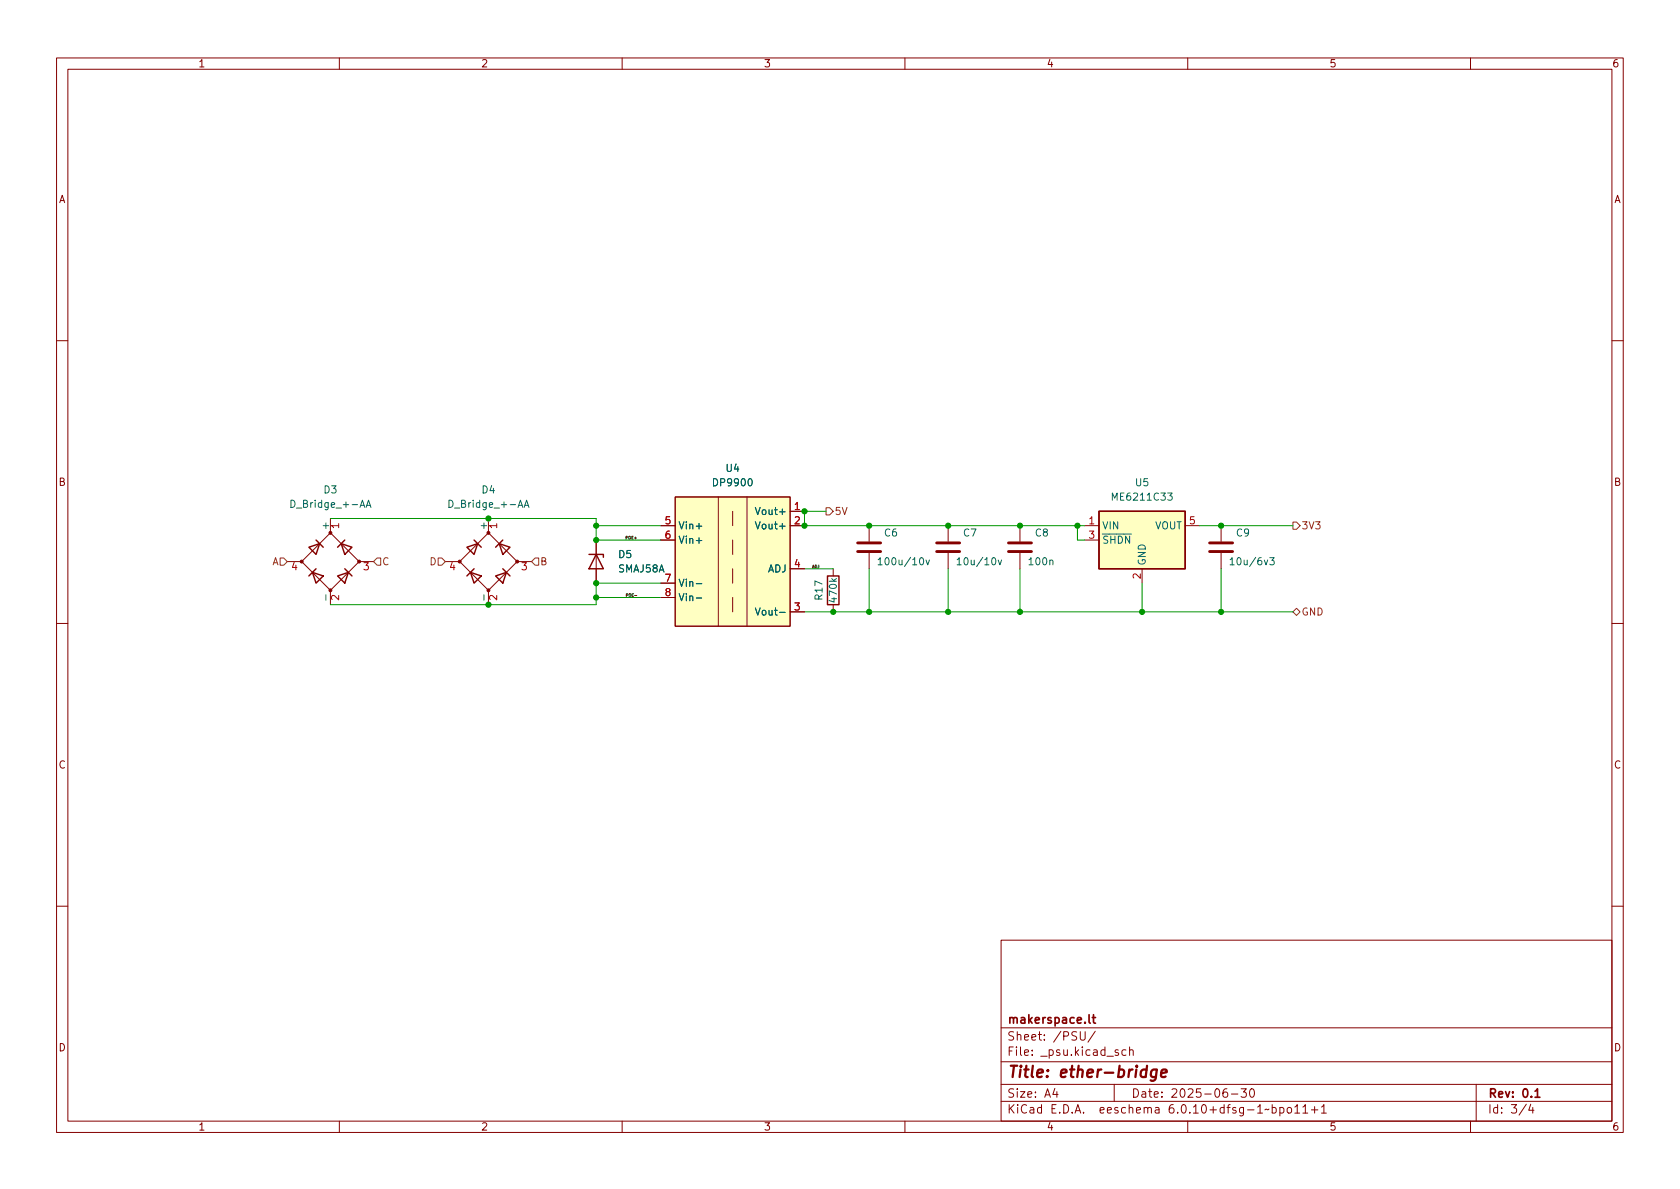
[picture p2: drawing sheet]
<svg xmlns="http://www.w3.org/2000/svg" width="297mm" height="210mm" viewBox="0 0 297 210" stroke-linecap="round" stroke-linejoin="round" font-family="sans-serif">
<g fill="none" stroke="#840000" stroke-width=".18">
<path d="M10 10.2h277v190.1h-277zM12 12.2h273v186.1h-273zM60 10.2v2M110 10.2v2M160 10.2v2M210 10.2v2M260 10.2v2M10 60.2h2M285 60.2h2M50.8 99.3h2.5M53.3 99.3l5.1-5.1 5.1 5.1-5.1 5.1zM58.4 91.7v2.5"/>
<path d="M63.5 99.3h2.5M78.7 99.3h2.6M81.3 99.3l5.1-5.1 5 5.1-5 5.1zM86.4 91.7v2.5M91.4 99.3h2.6M105.4 95.5v7.6M116.8 93h2.6M116.8 95.5h2.6M119.4 87.9h20.3v22.8h-20.3zM127 87.9v22.8M129.5 90.4v2.6M129.5 95.5v2.5"/>
<path d="M132.1 87.9v22.8M139.7 93h2.5M139.7 90.4h2.5M153.7 93v2.8M153.7 97.8v2.8M167.6 93v2.8M167.6 97.8v2.8M180.3 93v2.8M180.3 97.8v2.8M191.8 93h2.5M191.8 95.5h2.5M209.5 93h2.6"/>
<path d="M215.9 93v2.8M215.9 97.8v2.8M10 110.2h2M58.4 104.4v2.5M86.4 104.4v2.5M116.8 103.1h2.6M116.8 105.7h2.6M129.5 100.6v2.5M129.5 105.7v2.5M139.7 108.2h2.5M139.7 100.6h2.5M147.3 100.6v1.2"/>
<path d="M147.3 106.9v1.3M201.9 100.6v2.5M285 110.2h2M10 160.2h2M177 166.3h108v32h-108zM285 160.2h2M60 198.3v2M110 198.3v2M160 198.3v2M177 194.8h108M177 191.8h108M177 187.8h108"/>
<path d="M177 181.8h108M186.5 192.5l-.4 1h1M186.9 193v1M191 182.4v1.2l.3 .3h.3l.3-.3v-1.2M193.6 182.4l-1.2 1.9M197 191.8v3M197.7 185.7l-.3-.1-.3 .2 .1 .3 .5 .1v.4h-.6M199.1 185.7l-.5-.1-.2 .3v.4l.1 .3h.6M199.7 185.8l.2-.2 .4 .1 .1 .9M199.7 185.1v1.5M210 198.3v2M216.9 192.5a.59 .59 0 0 0-.7 .7v.5l.2 .3h.4l.2-.1 .1-.5-.2-.2-.4-.1-.3 .3"/>
<path d="M217.7 193.5h1.2M219.4 192.5h1l-.5 .6 .4 .1v.7l-.2 .1h-.5l-.2-.1M221.1 192.7l.2-.2a.81 .81 0 0 1 .6 .7 .81 .81 0 0 1-.3 .8h-.2a.81 .81 0 0 1-.3-1.3zM224.4 196.1l-.3 .2-.2-.2-.3 .2M224.9 195.9l.5-.1 .2 .3v.4l-.1 .3h-.6M224.9 195.3v1.5M226.3 195.9l.4-.1 .3 .3v.4l-.1 .3h-.6M226.3 195.8v1.5M227.7 195.9l.4-.1 .3 .3v.4l-.3 .3h-.4l-.1-.3v-.4zM228.9 195.8l.5-.5v1.5M228.9 196.8h.9M230.4 195.8l.4-.5v1.5"/>
<path d="M230.4 196.8h.8M231.9 196.3h1.1M232.4 195.7v1.1M233.6 195.8l.5-.5v1.5M233.6 196.8h.9M260 198.3v2M261 191.8v6.5M269.9 195.3l-1.3 1.9M270.6 195.3l-.3 1h.9M271 195.8v1"/>
</g>
<path d="M192.6 179.4v1.3l.2 .2M193.1 179.9h.6M193.3 179.4v1.3l.4 .2M271.4 193l.4-.5v1.5M271.4 194h.9" fill="none" stroke="#840000" stroke-width=".3"/>
<path d="M202.8 188.5l-.2 2M204.5 189.2a.66 .66 0 0 0-1 .3v.6l.1 .3 .2 .1 .6-.1M204.5 189.1l-.2 1.6a.6 .6 0 0 1-.9 .3M205.3 189.8l1-.2-.1-.4-.1-.1-.6 .1-.2 1 .2 .3 .6-.1" fill="none" stroke="#840000" stroke-width=".4"/>
<g fill="none" stroke="#840000" stroke-width=".25">
<path d="M54.6 96.8l1.9-.7-.6 1.9zM55.9 95.5l1.2 1.3M60.3 96.1l1.9 .7-1.2 1.2zM61 95.5l-1.3 1.3M82.5 96.8l2-.7-.7 1.9zM83.8 95.5l1.3 1.3M88.3 96.1l1.9 .7-1.3 1.2zM88.9 95.5l-1.3 1.3M104.1 98h2.6v.5M105.4 98l1.3 2.6h-2.6zM194.3 90.4h15.2v10.2h-15.2zM55.2 101.2l1.9 .6-1.2 1.3z"/>
<path d="M55.9 100.6l-1.3 1.2M59.7 101.8l1.9-.6-.6 1.9zM61 100.6l1.2 1.2M83.2 101.2l1.9 .6-1.3 1.3zM83.8 100.6l-1.3 1.2M87.6 101.8l1.9-.6-.6 1.9zM88.9 100.6l1.3 1.2M146.3 101.8h2v5.1h-2z"/>
</g>
<path d="M151.6 97.5h4.1M151.6 96h4.1M165.6 97.5h4.1M165.6 96h4.1M178.3 97.5h4.1M178.3 96h4.1M213.9 97.5h4M213.9 96h4" fill="none" stroke="#840000" stroke-width=".51"/>
<g fill="none" stroke="#006464" stroke-width=".18">
<path d="M64.7 89.7l.5-1.2 .4 1.2M64.9 89.4h.6M92.7 89.7l.4-1.2 .4 1.2M92.8 89.4h.6M123.1 93h1M123.1 95.6h1M133.6 89.7l.4 1.3 .4-1.3M133.6 92.3l.4 1.2 .4-1.2M155.3 99l.3-.4v1.3M155.3 99.9h.7M163.7 99l.3 .9 .3-.9M169.2 99l.4-.4v1.3"/>
<path d="M169.2 99.9h.8M176.5 99l.3 .9 .3-.9M217.5 99l.4-.4v1.3M217.5 99.9h.7M224.5 98.6h.8l-.4 .5 .3 .1v.6l-.1 .1-.6-.1M123.1 103.2h1M123.1 105.7h1M133.6 107.5l.4 1.3 .4-1.3"/>
</g>
<g fill="#ffffc2" stroke="#ffffc2" stroke-width=".18">
<path d="M194.3 90.4h15.2v10.2h-15.2z"/>
<path d="M119.4 87.9h20.3v22.8h-20.3z"/>
</g>
<g fill="#840000" stroke="#840000" stroke-width=".18">
<circle cx="58.4" cy="104.4" r=".25"/>
<circle cx="53.3" cy="99.3" r=".25"/>
<circle cx="63.5" cy="99.3" r=".25"/>
<circle cx="58.4" cy="94.2" r=".25"/>
<circle cx="86.4" cy="104.4" r=".25"/>
<circle cx="81.3" cy="99.3" r=".25"/>
<circle cx="91.4" cy="99.3" r=".25"/>
<circle cx="86.4" cy="94.2" r=".25"/>
</g>
<path d="M49.5 98.7h.7l.6 .6-.6 .6h-.7zM66.7 98.7h.6v1.2h-.6l-.7-.6zM77.5 98.7h.6l.6 .6-.6 .6h-.6zM94.6 98.7h.6v1.2h-.6l-.6-.6zM146 89.8h.7l.6 .6-.6 .7h-.7zM228.6 92.3h.6l.7 .7-.7 .6h-.6zM228.6 108.2l.6-.6 .7 .6-.7 .6z" fill="none" stroke="#725600" stroke-width=".18"/>
<path d="M112.2 105.3h.4" fill="none" stroke="#0f0f0f" stroke-width=".18"/>
<g fill="none" stroke="#009600" stroke-width=".18">
<path d="M58.4 91.7h47v3.8h11.4M105.4 93h11.4M146 90.4h-3.8v2.6h49.6M190.5 93v2.5h1.3M212.1 93h16.5M105.4 105.7h11.4M116.8 103.1h-11.4v3.8h-47M142.2 108.2h86.4M142.2 100.6h5.1M153.7 100.6v7.6M167.6 100.6v7.6M180.3 100.6v7.6"/>
<path d="M201.9 103.1v5.1M215.9 100.6v7.6"/>
</g>
<g fill="#009600" stroke="#009600" stroke-width=".18">
<circle cx="153.7" cy="93" r=".46"/>
<circle cx="142.2" cy="90.4" r=".46"/>
<circle cx="105.4" cy="103.1" r=".46"/>
<circle cx="105.4" cy="105.7" r=".46"/>
<circle cx="86.4" cy="106.9" r=".46"/>
<circle cx="86.4" cy="91.7" r=".46"/>
<circle cx="105.4" cy="95.5" r=".46"/>
<circle cx="105.4" cy="93" r=".46"/>
<circle cx="142.2" cy="93" r=".46"/>
<circle cx="167.6" cy="108.2" r=".46"/>
<circle cx="180.3" cy="108.2" r=".46"/>
<circle cx="201.9" cy="108.2" r=".46"/>
<circle cx="147.3" cy="108.2" r=".46"/>
<circle cx="153.7" cy="108.2" r=".46"/>
<circle cx="167.6" cy="93" r=".46"/>
<circle cx="180.3" cy="93" r=".46"/>
<circle cx="190.5" cy="93" r=".46"/>
<circle cx="215.9" cy="108.2" r=".46"/>
<circle cx="215.9" cy="93" r=".46"/>
</g>
<text font-size="2.8" fill="#840000" x="178" y="190.6">Title: ether-bridge</text>
<g font-size="2.1" fill="#840000">
<text x="178" y="184">Sheet: /PSU/</text>
<text x="178" y="181">makerspace.lt</text>
<text x="178" y="186.7">File: _psu.kicad_sch</text>
<text x="178" y="196.9">KiCad E.D.A. eeschema 6.0.10+dfsg-1~bpo11+1</text>
<text x="178" y="194.1">Size: A4</text>
<text x="200" y="194.1">Date: 2025-06-30</text>
<text x="263" y="194.1">Rev: 0.1</text>
<text x="263" y="196.9">Id: 3/4</text>
</g>
<g font-size="1.8" fill="#840000">
<text x="35" y="11.9">1</text>
<text x="85" y="11.9">2</text>
<text x="135" y="11.9">3</text>
<text x="185" y="11.9">4</text>
<text x="235" y="11.9">5</text>
<text x="285" y="11.9">6</text>
<text x="10.3" y="35.9">A</text>
<text x="285.3" y="35.9">A</text>
<text x="10.3" y="85.9">B</text>
<text x="285.3" y="85.9">B</text>
<text x="10.3" y="135.9">C</text>
<text x="285.3" y="135.9">C</text>
<text x="10.3" y="185.9">D</text>
<text x="285.3" y="185.9">D</text>
<text x="35" y="199.9">1</text>
<text x="85" y="199.9">2</text>
<text x="135" y="199.9">3</text>
<text x="185" y="199.9">4</text>
<text x="235" y="199.9">5</text>
<text x="285" y="199.9">6</text>
</g>
<g font-size="1.8" fill="#006464">
<text x="128.4" y="83.4">U4</text>
<text x="51.9" y="89.8">D_Bridge_+-AA</text>
<text x="57.3" y="87.2">D3</text>
<text x="79.8" y="89.8">D_Bridge_+-AA</text>
<text x="85.2" y="87.2">D4</text>
<text x="126.3" y="86">DP9900</text>
<text x="197" y="88.5">ME6211C33</text>
<text x="200.8" y="86">U5</text>
<text x="58.2" y="93.5" transform="rotate(-90 58.2 93.5)">+</text>
<text x="86.1" y="93.5" transform="rotate(-90 86.1 93.5)">+</text>
<text x="119.9" y="93.6">Vin+</text>
<text x="134.2" y="91.1">Vout+</text>
<text x="134.2" y="93.6">Vout+</text>
<text x="156.4" y="94.9">C6</text>
<text x="170.4" y="94.9">C7</text>
<text x="183.1" y="94.9">C8</text>
<text x="194.8" y="93.6">VIN</text>
<text x="204.1" y="93.6">VOUT</text>
<text x="218.6" y="94.9">C9</text>
<text x="109.3" y="101.2">SMAJ58A</text>
<text x="109.4" y="98.7">D5</text>
<text x="119.9" y="96.1">Vin+</text>
<text x="135.7" y="101.2">ADJ</text>
<text x="156" y="99.9">100u/10v</text>
<text x="169.9" y="99.9">10u/10v</text>
<text x="182.1" y="99.9">100n</text>
<text x="194.8" y="96.1">~{SHDN}</text>
<text x="202.6" y="100.1" transform="rotate(-90 202.6 100.1)">GND</text>
<text x="218.1" y="99.9">10u/6v3</text>
<text x="58.2" y="106" transform="rotate(-90 58.2 106)">-</text>
<text x="86.1" y="106" transform="rotate(-90 86.1 106)">-</text>
<text x="119.9" y="103.8">Vin-</text>
<text x="119.9" y="106.3">Vin-</text>
<text x="145.4" y="106" transform="rotate(-90 145.4 106)">R17</text>
<text x="148" y="106.4" transform="rotate(-90 148 106.4)">470k</text>
<text x="134.7" y="108.8">Vout-</text>
</g>
<g font-size="1.8" fill="#a90000">
<text x="59.9" y="93.5" transform="rotate(-90 59.9 93.5)">1</text>
<text x="87.9" y="93.5" transform="rotate(-90 87.9 93.5)">1</text>
<text x="117.6" y="92.7">5</text>
<text x="117.6" y="95.2">6</text>
<text x="140.5" y="90.2">1</text>
<text x="140.5" y="92.7">2</text>
<text x="192.5" y="92.7">1</text>
<text x="192.5" y="95.2">3</text>
<text x="210.3" y="92.7">5</text>
<text x="51.6" y="100.8">4</text>
<text x="64.3" y="100.8">3</text>
<text x="79.5" y="100.8">4</text>
<text x="92.2" y="100.8">3</text>
<text x="140.5" y="100.3">4</text>
<text x="59.9" y="106.2" transform="rotate(-90 59.9 106.2)">2</text>
<text x="87.9" y="106.2" transform="rotate(-90 87.9 106.2)">2</text>
<text x="117.6" y="102.9">7</text>
<text x="117.6" y="105.4">8</text>
<text x="140.5" y="107.9">3</text>
<text x="201.7" y="102.3" transform="rotate(-90 201.7 102.3)">2</text>
</g>
<g font-size="1.8" fill="#725600">
<text x="147.5" y="91.1">5V</text>
<text x="230.1" y="93.6">3V3</text>
<text x="48.1" y="99.9">A</text>
<text x="67.5" y="99.9">C</text>
<text x="76" y="99.9">D</text>
<text x="95.4" y="99.9">B</text>
<text x="230.1" y="108.8">GND</text>
</g>
<g font-size=".7" fill="#0f0f0f">
<text x="110.5" y="95.4">POE+</text>
<text x="143.5" y="100.4">ADJ</text>
<text x="110.5" y="105.5">POE-</text>
</g>
</svg>
